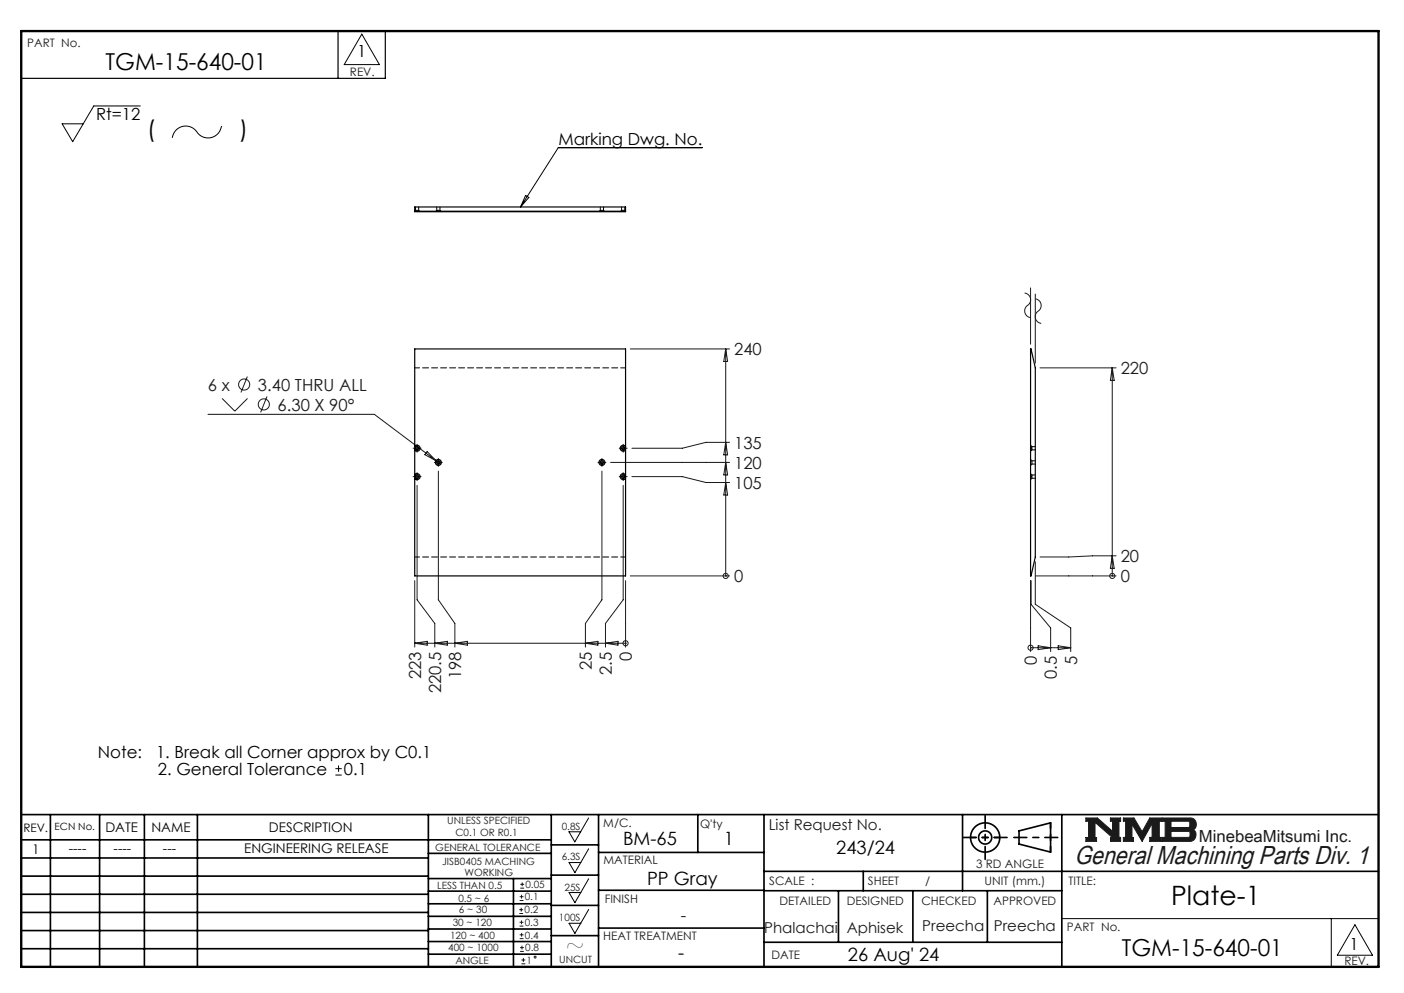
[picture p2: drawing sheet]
<svg xmlns="http://www.w3.org/2000/svg" width="297mm" height="210mm" viewBox="0 0 297 210" stroke-linecap="round" stroke-linejoin="round" font-family="sans-serif">
<g fill="none" stroke="#000" stroke-width=".35">
<path d="M4.5 172.3h287.1M4.5 177.6h112.1M10.7 172.3v32.2M21.1 172.3v32.2M30.5 172.3v32.2M41.8 172.3v32.2M90.6 172.3v32.2M116.6 172.3v32.2M116.6 178.7h10M126.6 172.3v32.2M147.6 172.3v8M161.6 172.3v32.2"/>
<path d="M203.6 172.3v16.1M215.6 175.7l6.6-1.7v6.2l-6.6-1.7zM224.6 172.3v32.2M4.5 185.3h86.1M4.5 181.4h86.1M4.5 189.1h86.1M4.5 193h86.1M4.5 196.8h86.1M90.6 199.1h26M90.6 193.8h26M90.6 188.5h26M90.6 191.1h26"/>
<path d="M90.6 180.5h26M90.6 185.8h26M90.6 196.5h26M108.6 185.8v18.5M116.6 185.1h10M116.6 191.5h10M116.6 197.9h10M126.6 196.3h35M126.6 188.3h35M126.6 180.3h35M161.6 184.3h130M161.6 199.3h63"/>
<path d="M161.6 188.4h63M177.4 188.4v10.9M182.6 184.3v4.1M193.1 188.4v10.9M208.9 188.4v10.9M4.5 200.6h86.1M90.6 201.8h26"/>
<circle cx="208.4" cy="177.1" r="3.1"/>
<circle cx="208.4" cy="177.1" r="1.39"/>
</g>
<path d="M229.7 173h2.4l3.3 2.8v-2.1h-.5v-.7h2.2v.7h-.4v3.4h.4v.8h-2.2v-.8h.4l-3.7-3.2v3.2h.4v.8h-2.3v-.8h.6v-3.4h-.6zM237.6 173h2.3l1.7 2.9 1.6-2.9h2.5v.7h-.5v3.4h.5v.8h-2.5v-.8h.5v-3l-2.1 3.8-2.1-3.6v2.9h.3v.7h-2.2v-.8h.5v-3.4h-.5zM245.9 173h6a1.34 1.34 0 0 1 1.1 1 1.34 1.34 0 0 1-.6 1.5 1.33 1.33 0 0 1 .5 1.4 1.33 1.33 0 0 1-1.2 1h-5.8v-.8h.6v-3.4h-.6zM247.7 173.7h3.8l.2 .2v.8l-.3 .3h-3.7zM247.7 175.8h3.8l.2 .3v.7l-.3 .3h-3.7z" fill="none" stroke="#191924" stroke-width=".21"/>
<path d="M76.5 7.2l3.8 6.5h-7.5zM124.5 173l-2.9 5-1.2-2.1h2.4M124.5 179.5l-2.9 5.1-1.2-2.2h2.4M124.5 185.8l-2.9 5.1-1.2-2.1h2.4M124.5 192.3l-2.9 5.1-1.2-2.1h2.4M224.6 194.3h67M281.6 194.3v10.2M286.6 195.6l3.7 6.4h-7.4z" fill="none" stroke="#000" stroke-width=".21"/>
<path d="M4.5 6.6h287.1" fill="none" stroke="#000" stroke-width=".21" stroke-dasharray="6.3 1.3 1.3 1.3" stroke-dashoffset="1.9"/>
<path d="M71.5 6.6v10M81.5 6.6v10h-77" fill="none" stroke="#000" stroke-width=".25"/>
<path d="M205.3 177.1h6.2M222.2 174v6.2" fill="none" stroke="#000" stroke-width=".35" stroke-dasharray="15.2 1.3 1.3 1.3" stroke-dashoffset="14.1"/>
<path d="M203.8 177.1h9.2M208.4 172.5v9.2M214.5 177.1h9.3" fill="none" stroke="#000" stroke-width=".35" stroke-dasharray="15.2 1.3 1.3 1.3" stroke-dashoffset="12.5"/>
<path d="M4.5 6.6h287.1v197.9h-287.1z" fill="none" stroke="#000" stroke-width=".5"/>
<path d="M229.7 173v.7h.6v3.4h-.6v.8h2.3v-.8h-.4v-3.2l3.7 3.2h-.4v.8h2.2v-.8h-.4v-3.4h.4v-.7h-2.2v.7h.5v2.1l-3.3-2.8zM237.6 173v.7h.5v3.4h-.5v.8h2.2v-.7h-.3v-2.9l2.1 3.6 2.1-3.8v3h-.5v.8h2.5v-.8h-.5v-3.4h.5v-.7h-2.5l-1.6 2.9-1.7-2.9zM247.7 175.8h3.8l.2 .3v.7l-.3 .3h-3.7zM245.9 173v.7h.6v3.4h-.6v.8h6.3l.5-.5 .3-.8-.1-.7-.5-.4a1.34 1.34 0 0 0 .6-1.5 1.34 1.34 0 0 0-1.1-1zM247.7 173.7h3.7l.3 .2v.9l-.3 .2h-3.7z" fill-rule="evenodd" fill="#191924"/>
<g fill="none" stroke="#191924" stroke-width=".21">
<path d="M52.3 79.6l-1.3 3.4M133.3 73.8h21M153.5 73.8v48M153.5 73.8l.4 2.6h-.8zM216.8 61.9a1.54 1.54 0 0 1 1.2 1.4 1.54 1.54 0 0 1-.9 1.6 1.44 1.44 0 0 0 .9 2.3M218 60.9v11.9M219 62.2v14.6M219 63.2a1.51 1.51 0 0 1 1.2 1.3 1.51 1.51 0 0 1-.9 1.6 1.46 1.46 0 0 0 .9 2.3M220 77.8h16.1M235.3 77.8v44M235.3 77.8l.4 2.6h-.8zM44 87.6h35.2l14 10.6"/>
<path d="M47 84.3l2.7 2.7 2.7-2.7M56.5 83.8l-1.4 3.4M87.7 94.8h1M88.2 94.3v1M90.4 95.5l1.8 1.9-2.3-1.2zM92.2 97.8h1M92.7 99.6v27.2l3.5 5v5M92.7 97.3v1M126.8 97.8h1M127.3 99.6v27.2l-3.5 5v5M127.3 97.3v1M129.2 97.8h25.1"/>
<path d="M131.3 94.8h1M131.8 94.3v1M153.5 97.8l.4 2.6h-.8zM153.5 93.5l.4 2.7h-.8zM154.3 93.5h-5l-5 1.3h-10.6M87.7 100.8h1M88.2 102.6v24.2l3.8 5v5M88.2 100.3v1M131.3 100.8h1M131.8 102.6v24.2l-3.7 5v5M131.8 100.3v1M133.7 100.8h10.6l5 1.2h5"/>
<path d="M153.5 102l.4 2.7h-.8zM219 118.8v9l7.5 5v5M235.3 117.5l.4 2.7h-.8zM236.1 117.5l-16.1 .3M87.7 136h44.6M87.7 122.8v14M87.7 136l2.7-.4v.8zM92 136l2.6-.4v.8zM96.2 136l2.7-.4v.8zM123.8 136l2.7-.4v.8zM128.1 136l2.6-.4v.8zM132.3 136h.1"/>
<path d="M132.3 122.8v14M133.3 121.8h21M153.5 121.8h.1M218 137h.1M218 122.8v15M218 137h8.5M218.1 122.8v5l4.2 5v5M219.1 121.8h17M219.6 136.6l2.7 .4-2.7 .4zM223.9 136.6l2.6 .4-2.6 .4zM235.3 121.8h.1M109.9 193.2h.8"/>
<path d="M109.9 192.4h.8M109.9 195.9h.8M109.9 195h.8M109.9 190.4h.8M109.9 189.6h.8M109.9 198.5h.8M109.9 197.7h.8M110.1 187.8h.8M110.1 187h.8M110.3 192v.8M110.3 194.6v.9M110.3 189.2v.8"/>
<path d="M110.3 197.3v.8M110.4 200v.8M110.5 186.6v.8M110 201.2h.8M110 200.4h.8M110.3 203.8h.8M110.3 203h.8M110.7 202.6v.8"/>
<circle cx="51.6" cy="81.3" r="1.18"/>
<circle cx="55.8" cy="85.5" r="1.18"/>
<circle cx="132.3" cy="136" r=".54"/>
<circle cx="153.5" cy="121.8" r=".54"/>
<circle cx="218" cy="137" r=".54"/>
<circle cx="235.3" cy="121.8" r=".54"/>
<circle cx="113.2" cy="202.4" r=".2"/>
</g>
<path d="M29.7 22.4h-9.9l-4.4 7.6-2.3-3.8h4.5M46.9 26.7a2.98 2.98 0 0 1-2.5 2.4 2.98 2.98 0 0 1-3.1-1.6 2.87 2.87 0 0 0-3-.7 2.87 2.87 0 0 0-1.9 2.3M148.6 31.2h-30.5l-8 12.6M111.2 41.3l.7 .5-1.8 2zM70.9 163.9h1.4M70.9 162.6h1.4M71.6 161.9v1.3" fill="none" stroke="#000" stroke-width=".21"/>
<g fill="none" stroke="#191924" stroke-width=".21" stroke-dasharray="15.2 1.3 1.3 1.3">
<path d="M87.7 94.8h-.3M88.2 94.3v-.3M88.2 95.3v.3M88.7 94.8h.4M92.2 97.8h-.3M92.7 97.3v-.3M92.7 98.3v.3M93.2 97.8h.4M126.8 97.8h-.3M127.3 97.3v-.3M127.3 98.3v.3M127.8 97.8h.4"/>
<path d="M131.3 94.8h-.3M131.8 94.3v-.3M131.8 95.3v.3M132.3 94.8h.4M87.7 100.8h-.3M88.2 100.3v-.3M88.2 101.3v.3M88.7 100.8h.4M131.3 100.8h-.3M131.8 100.3v-.3M131.8 101.3v.3M132.3 100.8h.4"/>
</g>
<g fill="none" stroke="#000" stroke-width=".25">
<path d="M87.7 43.8h44.6v1h-44.6zM87.7 44.7h44.6M87.7 94.4a.63 .63 0 0 1 1-.1 .63 .63 0 0 1 0 1 .63 .63 0 0 1-1-.1M87.7 94.4v.8M87.7 94.4v-20.6h44.6v20.6M87.7 95.2v5.2M132.3 94.4a.63 .63 0 0 0-.9-.1 .63 .63 0 0 0 0 1 .63 .63 0 0 0 .9-.1M132.3 94.4v.8M132.3 95.2v5.2M218 94.4l.1 .3-.1 .5M218 94.4v.8M218 94.4l.1-20.6 .9 4v40l-.9 4-.1-20.6"/>
<path d="M218 95.2v5.2M87.7 100.4a.63 .63 0 0 1 1-.1 .63 .63 0 0 1 0 1 .63 .63 0 0 1-1-.1M87.7 100.4v.8M87.7 101.2v20.6h44.6v-20.6M132.3 100.4a.63 .63 0 0 0-.9-.1 .63 .63 0 0 0 0 1 .63 .63 0 0 0 .9-.1M132.3 100.4v.8M218 100.4l.1 .3-.1 .5M218 100.4v.8"/>
<circle cx="88.2" cy="94.8" r=".34"/>
<circle cx="92.7" cy="97.8" r=".34"/>
<circle cx="92.7" cy="97.8" r=".63"/>
<circle cx="127.3" cy="97.8" r=".63"/>
<circle cx="127.3" cy="97.8" r=".34"/>
<circle cx="131.8" cy="94.8" r=".34"/>
<circle cx="88.2" cy="100.8" r=".34"/>
<circle cx="131.8" cy="100.8" r=".34"/>
</g>
<path d="M87.7 77.8h44.6M87.7 117.8h44.6" fill="none" stroke="#000" stroke-width=".21" stroke-dasharray="1.3 .6" stroke-dashoffset=".2"/>
<path d="M88.6 44.5h-.7M93.1 44.5h-.7M127.7 44.5h-.7M132.2 44.5h-.7M218.3 95.1v-.6M218.3 98.1v-.6M218.3 101.1v-.6" fill="none" stroke="#000" stroke-width=".21" stroke-dasharray="1.3 .6" stroke-dashoffset=".3"/>
<g fill="none" stroke="#000" stroke-width=".21" stroke-dasharray="1.3 .6">
<path d="M87.9 44.5l-.2 .1M88.9 44.8l-.3-.3M92.4 44.5l-.3 .3M93.4 44.8l-.3-.3M127 44.5l-.3 .3M128 44.8l-.3-.3M131.5 44.5l-.3 .3M132.3 44.6l-.1-.1M218 95.4l.3-.3M218 98.4l.3-.3M218.3 94.5l-.3-.3M218.3 97.5l-.3-.3"/>
<path d="M218 101.4l.3-.3M218.3 100.5l-.3-.3"/>
</g>
<g fill="none" stroke="#000" stroke-width=".21" stroke-dasharray="1.3 .6" stroke-dashoffset=".4">
<path d="M87.9 43.8v.7M88.6 44.5v-.7M92.4 43.8v.7M93.1 44.5v-.7M127 43.8v.7M127.7 44.5v-.7M131.5 43.8v.7M132.2 44.5v-.7M218.3 95.1h.7M218.3 98.1h.7M219 94.5h-.7M219 97.5h-.7"/>
<path d="M218.3 101.1h.7M219 100.5h-.7"/>
</g>
<text font-size="5.6" x="247.7" y="191.4">Plate-1</text>
<text font-size="5.5" fill="#191924" x="227.3" y="182.7">General Machining Parts Div. 1</text>
<g font-size="4.9">
<text x="22.3" y="14.8">TGM-15-640-01</text>
<text x="31.1" y="29">(</text>
<text x="50.7" y="29">)</text>
<text x="119.6" y="201.6">~</text>
<text x="237.3" y="202.1">TGM-15-640-01</text>
</g>
<g font-size="3.9">
<text x="131.8" y="178.6">BM-65</text>
<text x="153.1" y="178.6">1</text>
<text x="176.9" y="180.6">243/24</text>
<text x="136.9" y="187.2">PP Gray</text>
<text x="143.5" y="202.9">-</text>
<text x="179.4" y="203.3">26 Aug' 24</text>
</g>
<g font-size="3.5">
<text x="75.6" y="12.1">1</text>
<text x="20.3" y="25.4">Rt=12</text>
<text x="118.1" y="30.7">Marking Dwg. No.</text>
<text x="20.7" y="160.4">Note:</text>
<text x="33" y="160.4">1. Break all Corner approx by C0.1</text>
<text x="33.4" y="163.9">2. General Tolerance</text>
<text x="72.8" y="163.9">0.1</text>
<text x="285.5" y="200.9">1</text>
</g>
<g font-size="3.5" fill="#191924">
<text x="155.3" y="75.1">240</text>
<text x="44" y="82.7">6 x</text>
<text x="54.6" y="82.7">3.40 THRU ALL</text>
<text x="237.1" y="79.1">220</text>
<text x="58.7" y="86.9">6.30 X 90°</text>
<text x="155.3" y="94.9">135</text>
<text x="155.3" y="99.1">120</text>
<text x="155.3" y="103.4">105</text>
<text x="237.1" y="118.9">20</text>
<text x="155.3" y="123.1">0</text>
<text x="237.1" y="123.1">0</text>
<text x="89.1" y="143.7" transform="rotate(-90 89.1 143.7)">223</text>
<text x="97.6" y="143.7" transform="rotate(-90 97.6 143.7)">198</text>
<text x="125.2" y="141.7" transform="rotate(-90 125.2 141.7)">25</text>
<text x="129.4" y="142.7" transform="rotate(-90 129.4 142.7)">2.5</text>
<text x="133.7" y="139.8" transform="rotate(-90 133.7 139.8)">0</text>
<text x="219.3" y="140.7" transform="rotate(-90 219.3 140.7)">0</text>
<text x="223.6" y="143.7" transform="rotate(-90 223.6 143.7)">0.5</text>
<text x="227.8" y="140.7" transform="rotate(-90 227.8 140.7)">5</text>
<text x="93.3" y="146.6" transform="rotate(-90 93.3 146.6)">220.5</text>
<text x="253.6" y="178.1">MinebeaMitsumi Inc.</text>
<text x="144" y="194.8">-</text>
</g>
<g font-size="3.2" fill="#191924">
<text x="162.6" y="175.5">List Request No.</text>
<text x="161.7" y="197.2">Phalachai</text>
<text x="179.1" y="197.2">Aphisek</text>
<text x="195.1" y="196.8">Preecha</text>
<text x="210.2" y="196.8">Preecha</text>
</g>
<g font-size="2.8">
<text x="22.3" y="175.9">DATE</text>
<text x="32" y="175.9">NAME</text>
<text x="56.9" y="175.9">DESCRIPTION</text>
<text x="6.8" y="180.6">1</text>
<text x="14.5" y="180.3">----</text>
<text x="24" y="180.3">----</text>
<text x="34.5" y="180.3">---</text>
<text x="51.7" y="180.3">ENGINEERING RELEASE</text>
</g>
<g font-size="2.5" fill="#191924">
<text x="5.7" y="9.8">PART No.</text>
<text x="74" y="16">REV.</text>
<text x="127.6" y="174.8">M/C.</text>
<text x="148.1" y="175.1">Q'ty</text>
<text x="127.6" y="182.8">MATERIAL</text>
<text x="206.5" y="183.6">3 RD ANGLE</text>
<text x="127.9" y="191">FINISH</text>
<text x="162.7" y="187.2">SCALE :</text>
<text x="164.9" y="191.4">DETAILED</text>
<text x="179.1" y="191.4">DESIGNED</text>
<text x="183.6" y="187.2">SHEET</text>
<text x="194.9" y="191.4">CHECKED</text>
<text x="195.7" y="187.2">/</text>
<text x="208.3" y="187.2">UNIT (mm.)</text>
<text x="210.2" y="191.4">APPROVED</text>
<text x="226" y="187.2">TITLE:</text>
<text x="225.7" y="196.8">PART No.</text>
<text x="127.6" y="198.9">HEAT TREATMENT</text>
<text x="163.2" y="202.9">DATE</text>
<text x="284.4" y="204.1">REV.</text>
</g>
<text font-size="2.5" x="4.9" y="175.9">REV.</text>
<text font-size="2.1" x="11.6" y="175.6">ECN No.</text>
<g font-size="2.1" fill="#191924">
<text x="92.1" y="179.9">GENERAL TOLERANCE</text>
<text x="94.6" y="174.2">UNLESS SPECIFIED</text>
<text x="96.4" y="176.8">C0.1 OR R0.1</text>
<text x="118.8" y="175.5">0.8S</text>
<text x="93.5" y="182.9">JISB0405 MACHING</text>
<text x="98.2" y="185.3">WORKING</text>
<text x="118.8" y="181.9">6.3S</text>
<text x="92.5" y="187.9">LESS THAN 0.5</text>
<text x="97" y="190.7">0.5 ~ 6</text>
<text x="111" y="190.4">0.1</text>
<text x="111.2" y="187.8">0.05</text>
<text x="119.4" y="188.4">25S</text>
<text x="95.8" y="195.8">30 ~ 120</text>
<text x="97.1" y="193.1">6 ~ 30</text>
<text x="110.9" y="193.2">0.2</text>
<text x="111" y="195.9">0.3</text>
<text x="118.2" y="194.8">100S</text>
<text x="94.8" y="201.1">400 ~ 1000</text>
<text x="95.2" y="198.5">120 ~ 400</text>
<text x="96.3" y="203.9">ANGLE</text>
<text x="111" y="198.5">0.4</text>
<text x="111.1" y="201.2">0.8</text>
<text x="111.4" y="203.8">1</text>
<text x="118.3" y="203.7">UNCUT</text>
</g>
</svg>
